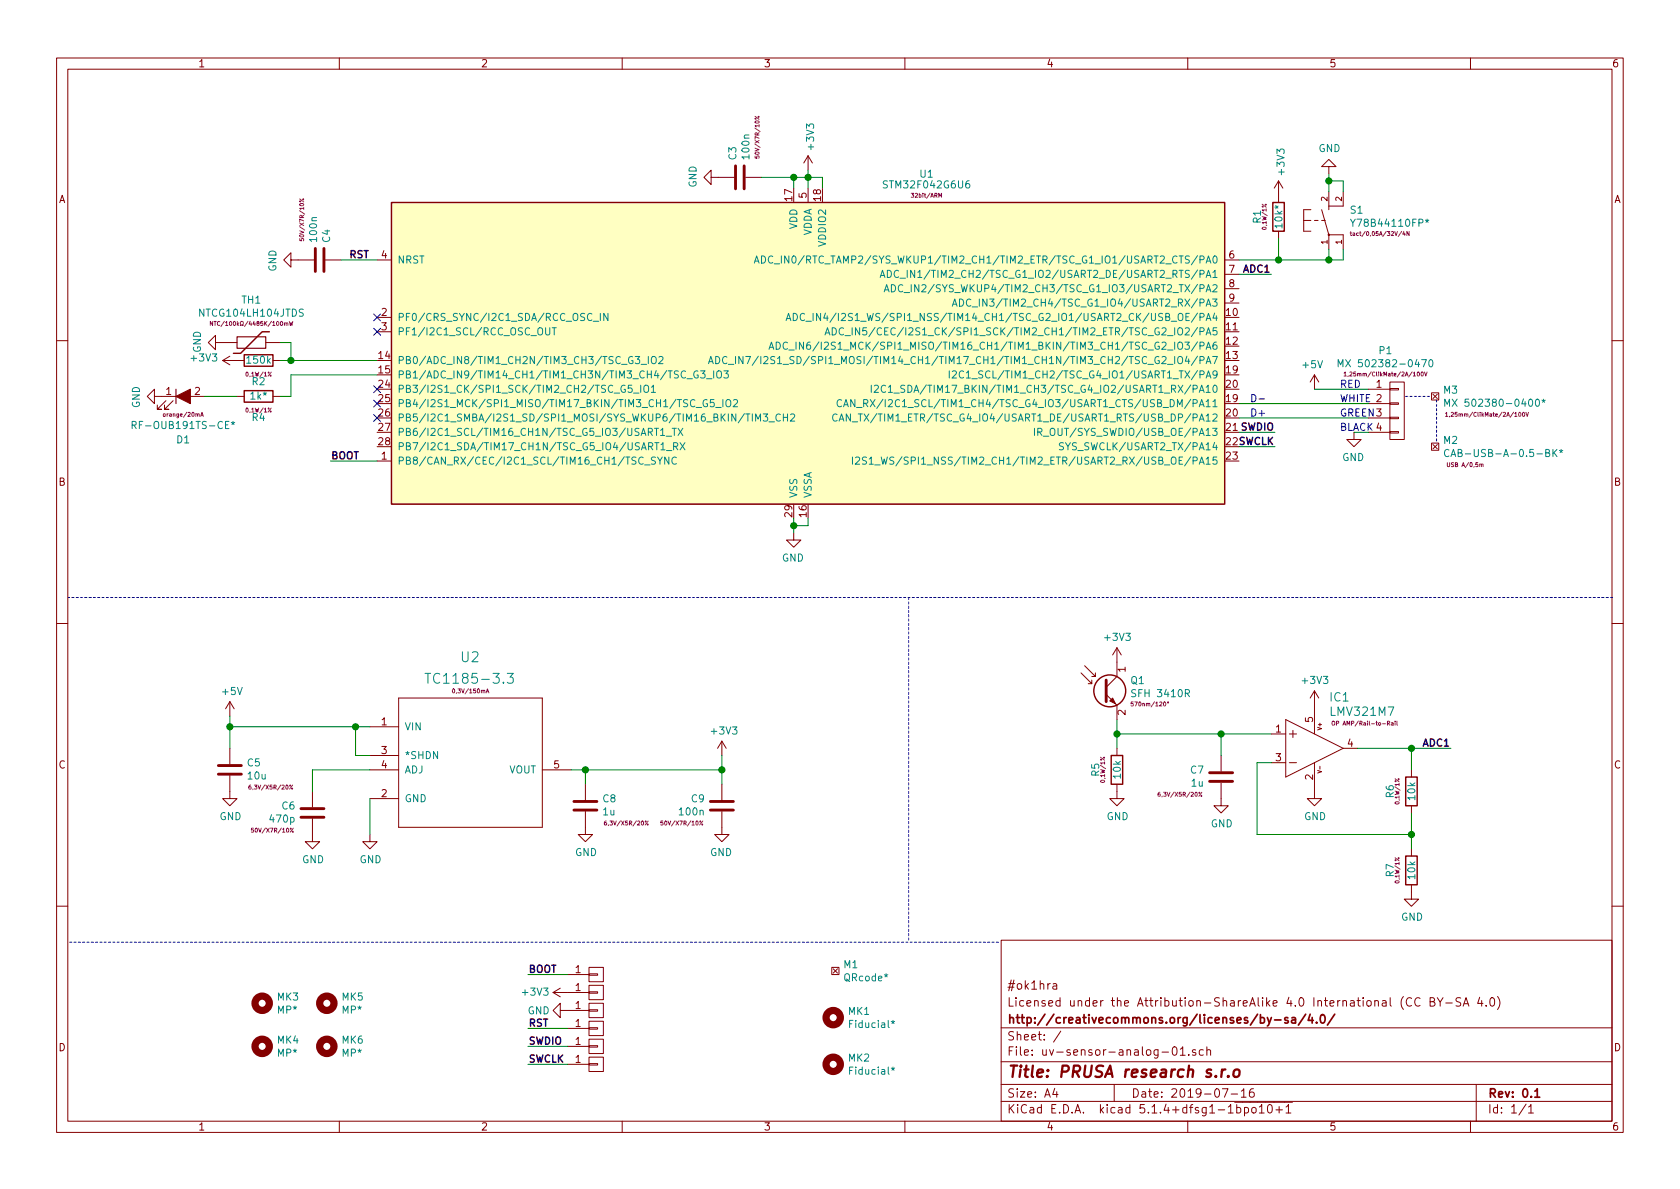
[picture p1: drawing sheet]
EESchema Schematic File Version 4
LIBS:uv-sensor-analog-01-cache
EELAYER 30 0
EELAYER END
$Descr A4 11693 8268
encoding utf-8
Sheet 1 1
Title "PRUSA research s.r.o"
Date "2019-07-16"
Rev "0.1"
Comp "http://creativecommons.org/licenses/by-sa/4.0/"
Comment1 "Licensed under the Attribution-ShareAlike 4.0 International (CC BY-SA 4.0)"
Comment2 "#ok1hra"
Comment3 ""
Comment4 ""
$EndDescr
Wire Wire Line
	3975 5350 4075 5350
Wire Wire Line
	4075 5350 5025 5350
Wire Wire Line
	5025 5350 5025 5250
Wire Wire Line
	4075 5450 4075 5350
Wire Wire Line
	5025 5450 5025 5350
Connection ~ 4075 5350
Connection ~ 5025 5350
Wire Wire Line
	7775 5000 7775 5100
Wire Wire Line
	7775 5100 8500 5100
Wire Wire Line
	7775 5100 7775 5200
Connection ~ 7775 5100
Wire Wire Line
	2575 5550 2575 5800
Wire Wire Line
	2575 5350 2175 5350
Wire Wire Line
	2175 5350 2175 5500
Wire Wire Line
	2475 5050 2575 5050
Wire Wire Line
	2475 5050 2475 5250
Wire Wire Line
	2475 5250 2575 5250
Wire Wire Line
	2475 5050 1600 5050
Wire Wire Line
	1600 5050 1600 4975
Wire Wire Line
	1600 5200 1600 5050
Connection ~ 2475 5050
Connection ~ 1600 5050
Wire Wire Line
	2625 2500 2025 2500
Wire Wire Line
	8850 5300 8750 5300
Wire Wire Line
	8750 5300 8750 5800
Wire Wire Line
	8750 5800 9825 5800
Wire Wire Line
	9825 5800 9825 5650
Wire Wire Line
	9825 5800 9825 5900
Connection ~ 9825 5800
Wire Wire Line
	9450 5200 9825 5200
Wire Wire Line
	9825 5200 10100 5200
Wire Wire Line
	9825 5350 9825 5200
Connection ~ 9825 5200
Wire Wire Line
	8625 1900 8850 1900
$Comp
L conn:CONN_01X01 U$1
U 1 1
P 4150 6775
F 0 "U$1" H 4150 6775 50  0001 C CNN
F 1 "TESTPOINTTESTPADSMD" H 4150 6775 50  0001 C CNN
F 2 "ok1hra:smd-point" H 4150 6775 50  0001 C CNN
F 3 "" H 4150 6775 50  0001 C CNN
	1    4150 6775
	1    0    0    -1  
$EndComp
$Comp
L uv-sensor-analog-01-rescue:LMV321?M7-uv-sensor-analog-eagle-import IC1
U 1 1
P 9150 5200
F 0 "IC1" H 9250 5525 59  0000 L BNN
F 1 "LMV321M7" H 9250 5425 59  0000 L BNN
F 2 "TO_SOT_Packages_SMD:SC-70-5" H 9150 5200 50  0001 C CNN
F 3 "" H 9150 5200 50  0001 C CNN
F 4 "OP AMP/Rail-to-Rail" H 9500 5375 28  0000 C CNN "req"
	1    9150 5200
	1    0    0    -1  
$EndComp
$Comp
L uv-sensor-analog-01-rescue:R-device-DLP-control-rescue-DLP-control-04-rescue-DLP-control-05-rescue-SL1-control-05b-rescue-SL-controller-06-rescue-SL-controller-06b-rescue-SL-controller-06c-rescue R2
U 1 1
P 1800 2500
F 0 "R2" V 1650 2500 50  0000 C CNN
F 1 "150k" V 1800 2500 50  0000 C CNN
F 2 "Resistors_SMD:R_0402" V 1730 2500 50  0001 C CNN
F 3 "" H 1800 2500 50  0000 C CNN
F 4 "0,1W/1%" V 1700 2500 28  0000 C CNN "req"
	1    1800 2500
	0    1    -1   0   
$EndComp
$Comp
L ok1hra:MEC M1
U 1 1
P 5800 6775
F 0 "M1" H 5868 6846 50  0000 L CNN
F 1 "QRcode*" H 5868 6755 50  0000 L CNN
F 2 "ok1hra:QR-code-8x8mm" H 5800 6775 50  0001 C CNN
F 3 "" H 5800 6775 50  0001 C CNN
	1    5800 6775
	1    0    0    -1  
$EndComp
$Comp
L mechanical:Mounting_Hole MK1
U 1 1
P 5800 7075
F 0 "MK1" H 5900 7121 50  0000 L CNN
F 1 "Fiducial*" H 5900 7030 50  0000 L CNN
F 2 "Fiducials:Fiducial_1mm_Dia_2.54mm_Outer_CopperBottom" H 5800 7075 60  0001 C CNN
F 3 "" H 5800 7075 60  0001 C CNN
	1    5800 7075
	1    0    0    -1  
$EndComp
$Comp
L mechanical:Mounting_Hole MK2
U 1 1
P 5800 7400
F 0 "MK2" H 5900 7446 50  0000 L CNN
F 1 "Fiducial*" H 5900 7355 50  0000 L CNN
F 2 "Fiducials:Fiducial_1mm_Dia_2.54mm_Outer_CopperBottom" H 5800 7400 60  0001 C CNN
F 3 "" H 5800 7400 60  0001 C CNN
	1    5800 7400
	1    0    0    -1  
$EndComp
$Comp
L conn:CONN_01X04 P1
U 1 1
P 9725 2850
F 0 "P1" H 9644 3271 50  0000 C CNN
F 1 "MX 502382-0470" H 9644 3180 50  0000 C CNN
F 2 "ok1hra:MX-502382-0470" H 9725 2850 50  0001 C CNN
F 3 "" H 9725 2850 50  0001 C CNN
F 4 "1,25mm/ClikMate/2A/100V" H 9644 3106 28  0000 C CNN "req"
	1    9725 2850
	1    0    0    -1  
$EndComp
Wire Wire Line
	9525 3000 9425 3000
Wire Wire Line
	9525 2700 9150 2700
$Comp
L power:+5V #PWR0101
U 1 1
P 9150 2700
F 0 "#PWR0101" H 9150 2550 50  0001 C CNN
F 1 "+5V" H 9165 2873 50  0000 C CNN
F 2 "" H 9150 2700 50  0000 C CNN
F 3 "" H 9150 2700 50  0000 C CNN
	1    9150 2700
	-1   0    0    -1  
$EndComp
$Comp
L power:+5V #PWR0102
U 1 1
P 1600 4975
F 0 "#PWR0102" H 1600 4825 50  0001 C CNN
F 1 "+5V" H 1615 5148 50  0000 C CNN
F 2 "" H 1600 4975 50  0000 C CNN
F 3 "" H 1600 4975 50  0000 C CNN
	1    1600 4975
	1    0    0    -1  
$EndComp
$Comp
L uv-sensor-analog-01-rescue:C-device-DLP-control-rescue-DLP-control-04-rescue-DLP-control-05-rescue-SL1-control-05b-rescue-SL-controller-06-rescue-SL-controller-06b-rescue-SL-controller-06c-rescue C5
U 1 1
P 1600 5350
F 0 "C5" H 1485 5304 50  0000 R CNN
F 1 "10u" H 1485 5395 50  0000 R CNN
F 2 "Capacitors_SMD:C_0603" H 1638 5200 50  0001 C CNN
F 3 "" H 1600 5350 50  0000 C CNN
F 4 "6,3V/X5R/20%" H 1475 5475 28  0000 R CNN "req"
	1    1600 5350
	-1   0    0    1   
$EndComp
$Comp
L power:GND #PWR0103
U 1 1
P 1600 5500
F 0 "#PWR0103" H 1600 5250 50  0001 C CNN
F 1 "GND" H 1605 5327 50  0000 C CNN
F 2 "" H 1600 5500 50  0000 C CNN
F 3 "" H 1600 5500 50  0000 C CNN
	1    1600 5500
	1    0    0    -1  
$EndComp
$Comp
L uv-sensor-analog-01-rescue:C-device-DLP-control-rescue-DLP-control-04-rescue-DLP-control-05-rescue-SL1-control-05b-rescue-SL-controller-06-rescue-SL-controller-06b-rescue-SL-controller-06c-rescue C6
U 1 1
P 2175 5650
F 0 "C6" H 2060 5604 50  0000 R CNN
F 1 "470p" H 2060 5695 50  0000 R CNN
F 2 "Capacitors_SMD:C_0402" H 2213 5500 50  0001 C CNN
F 3 "" H 2175 5650 50  0000 C CNN
F 4 "50V/X7R/10%" H 2050 5775 28  0000 R CNN "req"
	1    2175 5650
	1    0    0    1   
$EndComp
$Comp
L power:GND #PWR0104
U 1 1
P 2175 5800
F 0 "#PWR0104" H 2175 5550 50  0001 C CNN
F 1 "GND" H 2180 5627 50  0000 C CNN
F 2 "" H 2175 5800 50  0000 C CNN
F 3 "" H 2175 5800 50  0000 C CNN
	1    2175 5800
	1    0    0    -1  
$EndComp
$Comp
L power:GND #PWR0105
U 1 1
P 2575 5800
F 0 "#PWR0105" H 2575 5550 50  0001 C CNN
F 1 "GND" H 2580 5627 50  0000 C CNN
F 2 "" H 2575 5800 50  0000 C CNN
F 3 "" H 2575 5800 50  0000 C CNN
	1    2575 5800
	1    0    0    -1  
$EndComp
$Comp
L uv-sensor-analog-01-rescue:TC1187VCT713-uv-sensor-analog-eagle-import U2
U 1 1
P 3275 5150
F 0 "U2" H 3200 5700 69  0000 L BNN
F 1 "TC1185-3.3" H 2950 5550 69  0000 L BNN
F 2 "TO_SOT_Packages_SMD:SOT-23-5" H 3275 5150 50  0001 C CNN
F 3 "" H 3275 5150 50  0001 C CNN
F 4 "0,3V/150mA" H 3275 5500 28  0000 C CNN "req"
	1    3275 5150
	1    0    0    -1  
$EndComp
$Comp
L uv-sensor-analog-01-rescue:C-device-DLP-control-rescue-DLP-control-04-rescue-DLP-control-05-rescue-SL1-control-05b-rescue-SL-controller-06-rescue-SL-controller-06b-rescue-SL-controller-06c-rescue C8
U 1 1
P 4075 5600
F 0 "C8" H 3960 5554 50  0000 R CNN
F 1 "1u" H 3960 5645 50  0000 R CNN
F 2 "Capacitors_SMD:C_0402" H 4113 5450 50  0001 C CNN
F 3 "" H 4075 5600 50  0000 C CNN
F 4 "6,3V/X5R/20%" H 3950 5725 28  0000 R CNN "req"
	1    4075 5600
	-1   0    0    1   
$EndComp
$Comp
L power:GND #PWR0106
U 1 1
P 4075 5750
F 0 "#PWR0106" H 4075 5500 50  0001 C CNN
F 1 "GND" H 4080 5577 50  0000 C CNN
F 2 "" H 4075 5750 50  0000 C CNN
F 3 "" H 4075 5750 50  0000 C CNN
	1    4075 5750
	1    0    0    -1  
$EndComp
$Comp
L uv-sensor-analog-01-rescue:C-device-DLP-control-rescue-DLP-control-04-rescue-DLP-control-05-rescue-SL1-control-05b-rescue-SL-controller-06-rescue-SL-controller-06b-rescue-SL-controller-06c-rescue C9
U 1 1
P 5025 5600
F 0 "C9" H 4910 5554 50  0000 R CNN
F 1 "100n" H 4910 5645 50  0000 R CNN
F 2 "Capacitors_SMD:C_0402" H 5063 5450 50  0001 C CNN
F 3 "" H 5025 5600 50  0000 C CNN
F 4 "50V/X7R/10%" H 4900 5725 28  0000 R CNN "req"
	1    5025 5600
	1    0    0    1   
$EndComp
$Comp
L uv-sensor-analog-01-rescue:GND-power-DLP-control-rescue-DLP-control-04-rescue-DLP-control-05-rescue-SL1-control-05b-rescue-SL-controller-06-rescue-SL-controller-06b-rescue-SL-controller-06c-rescue #PWR0107
U 1 1
P 5025 5750
F 0 "#PWR0107" H 5025 5500 50  0001 C CNN
F 1 "GND" H 5030 5577 50  0000 C CNN
F 2 "" H 5025 5750 50  0000 C CNN
F 3 "" H 5025 5750 50  0000 C CNN
	1    5025 5750
	-1   0    0    -1  
$EndComp
$Comp
L power:+3V3 #PWR0108
U 1 1
P 5025 5250
F 0 "#PWR0108" H 5025 5100 50  0001 C CNN
F 1 "+3V3" H 5040 5423 50  0000 C CNN
F 2 "" H 5025 5250 50  0000 C CNN
F 3 "" H 5025 5250 50  0000 C CNN
	1    5025 5250
	1    0    0    -1  
$EndComp
$Comp
L power:+3V3 #PWR0109
U 1 1
P 1650 2500
F 0 "#PWR0109" H 1650 2350 50  0001 C CNN
F 1 "+3V3" V 1665 2628 50  0000 L CNN
F 2 "" H 1650 2500 50  0000 C CNN
F 3 "" H 1650 2500 50  0000 C CNN
	1    1650 2500
	0    -1   -1   0   
$EndComp
$Comp
L uv-sensor-analog-01-rescue:C-device-DLP-control-rescue-DLP-control-04-rescue-DLP-control-05-rescue-SL1-control-05b-rescue-SL-controller-06-rescue-SL-controller-06b-rescue-SL-controller-06c-rescue C3
U 1 1
P 5150 1225
F 0 "C3" H 5035 1179 50  0000 R CNN
F 1 "100n" H 5035 1270 50  0000 R CNN
F 2 "Capacitors_SMD:C_0402" H 5188 1075 50  0001 C CNN
F 3 "" H 5150 1225 50  0000 C CNN
F 4 "50V/X7R/10%" H 5025 1350 28  0000 R CNN "req"
	1    5150 1225
	0    1    1    0   
$EndComp
$Comp
L uv-sensor-analog-01-rescue:GND-power-DLP-control-rescue-DLP-control-04-rescue-DLP-control-05-rescue-SL1-control-05b-rescue-SL-controller-06-rescue-SL-controller-06b-rescue-SL-controller-06c-rescue #PWR0110
U 1 1
P 5000 1225
F 0 "#PWR0110" H 5000 975 50  0001 C CNN
F 1 "GND" H 5005 1052 50  0000 C CNN
F 2 "" H 5000 1225 50  0000 C CNN
F 3 "" H 5000 1225 50  0000 C CNN
	1    5000 1225
	0    1    -1   0   
$EndComp
$Comp
L uv-sensor-analog-01-rescue:GND-power-DLP-control-rescue-DLP-control-04-rescue-DLP-control-05-rescue-SL1-control-05b-rescue-SL-controller-06-rescue-SL-controller-06b-rescue-SL-controller-06c-rescue #PWR0111
U 1 1
P 1550 2375
F 0 "#PWR0111" H 1550 2125 50  0001 C CNN
F 1 "GND" H 1555 2202 50  0000 C CNN
F 2 "" H 1550 2375 50  0000 C CNN
F 3 "" H 1550 2375 50  0000 C CNN
	1    1550 2375
	0    1    -1   0   
$EndComp
Wire Wire Line
	1950 2375 2025 2375
Wire Wire Line
	2025 2375 2025 2500
Connection ~ 2025 2500
Wire Wire Line
	2025 2500 1950 2500
$Comp
L uv-sensor-analog-01-rescue:C-device-DLP-control-rescue-DLP-control-04-rescue-DLP-control-05-rescue-SL1-control-05b-rescue-SL-controller-06-rescue-SL-controller-06b-rescue-SL-controller-06c-rescue C4
U 1 1
P 2225 1800
F 0 "C4" H 2110 1754 50  0000 R CNN
F 1 "100n" H 2110 1845 50  0000 R CNN
F 2 "Capacitors_SMD:C_0402" H 2263 1650 50  0001 C CNN
F 3 "" H 2225 1800 50  0000 C CNN
F 4 "50V/X7R/10%" H 2100 1925 28  0000 R CNN "req"
	1    2225 1800
	0    -1   1    0   
$EndComp
$Comp
L uv-sensor-analog-01-rescue:GND-power-DLP-control-rescue-DLP-control-04-rescue-DLP-control-05-rescue-SL1-control-05b-rescue-SL-controller-06-rescue-SL-controller-06b-rescue-SL-controller-06c-rescue #PWR0112
U 1 1
P 2075 1800
F 0 "#PWR0112" H 2075 1550 50  0001 C CNN
F 1 "GND" H 2080 1627 50  0000 C CNN
F 2 "" H 2075 1800 50  0000 C CNN
F 3 "" H 2075 1800 50  0000 C CNN
	1    2075 1800
	0    1    1    0   
$EndComp
Text Label 2575 1800 2    50   ~ 10
RST
$Comp
L power:+3V3 #PWR0113
U 1 1
P 5625 1175
F 0 "#PWR0113" H 5625 1025 50  0001 C CNN
F 1 "+3V3" V 5640 1303 50  0000 L CNN
F 2 "" H 5625 1175 50  0000 C CNN
F 3 "" H 5625 1175 50  0000 C CNN
	1    5625 1175
	1    0    0    -1  
$EndComp
Text Label 8850 1900 2    50   ~ 10
ADC1
$Comp
L power:GND #PWR0116
U 1 1
P 9425 3000
F 0 "#PWR0116" H 9425 2750 50  0001 C CNN
F 1 "GND" H 9430 2827 50  0000 C CNN
F 2 "" H 9425 3000 50  0000 C CNN
F 3 "" H 9425 3000 50  0000 C CNN
	1    9425 3000
	-1   0    0    -1  
$EndComp
$Comp
L uv-sensor-analog-01-rescue:R-device-DLP-control-rescue-DLP-control-04-rescue-DLP-control-05-rescue-SL1-control-05b-rescue-SL-controller-06-rescue-SL-controller-06b-rescue-SL-controller-06c-rescue R4
U 1 1
P 1800 2750
F 0 "R4" V 1650 2750 50  0000 C CNN
F 1 "1k*" V 1800 2750 50  0000 C CNN
F 2 "Resistors_SMD:R_0402" V 1730 2750 50  0001 C CNN
F 3 "" H 1800 2750 50  0000 C CNN
F 4 "0,1W/1%" V 1700 2750 28  0000 C CNN "req"
	1    1800 2750
	0    -1   -1   0   
$EndComp
$Comp
L device:LED_ALT D1
U 1 1
P 1275 2750
F 0 "D1" H 1275 2450 50  0000 C CNN
F 1 "RF-OUB191TS-CE*" H 1275 2550 50  0000 C CNN
F 2 "Diodes_SMD:D_0603" H 1275 2750 50  0001 C CNN
F 3 "" H 1275 2750 50  0001 C CNN
F 4 "orange/20mA" H 1275 2625 28  0000 C CNN "req"
	1    1275 2750
	1    0    0    -1  
$EndComp
Wire Wire Line
	1650 2750 1425 2750
$Comp
L uv-sensor-analog-01-rescue:GND-power-DLP-control-rescue-DLP-control-04-rescue-DLP-control-05-rescue-SL1-control-05b-rescue-SL-controller-06-rescue-SL-controller-06b-rescue-SL-controller-06c-rescue #PWR0119
U 1 1
P 1125 2750
F 0 "#PWR0119" H 1125 2500 50  0001 C CNN
F 1 "GND" H 1130 2577 50  0000 C CNN
F 2 "" H 1125 2750 50  0000 C CNN
F 3 "" H 1125 2750 50  0000 C CNN
	1    1125 2750
	0    1    1    0   
$EndComp
$Comp
L ok1hra:TACT-SW2 S1
U 1 1
P 9250 1525
F 0 "S1" H 9394 1599 50  0000 L CNN
F 1 "Y78B44110FP*" H 9394 1508 50  0000 L CNN
F 2 "Buttons_Switches_SMD:SW_SPST_KMR2" V 9450 1525 50  0001 C CNN
F 3 "" H 9250 1525 60  0001 C CNN
F 4 "tact/0,05A/32V/4N" H 9394 1434 28  0000 L CNN "req"
	1    9250 1525
	1    0    0    -1  
$EndComp
$Comp
L uv-sensor-analog-01-rescue:R-device-DLP-control-rescue-DLP-control-04-rescue-DLP-control-05-rescue-SL1-control-05b-rescue-SL-controller-06-rescue-SL-controller-06b-rescue-SL-controller-06c-rescue R1
U 1 1
P 8900 1500
F 0 "R1" V 8750 1500 50  0000 C CNN
F 1 "10k*" V 8900 1500 50  0000 C CNN
F 2 "Resistors_SMD:R_0402" V 8830 1500 50  0001 C CNN
F 3 "" H 8900 1500 50  0000 C CNN
F 4 "0,1W/1%" V 8800 1500 28  0000 C CNN "req"
	1    8900 1500
	1    0    0    1   
$EndComp
$Comp
L power:+3V3 #PWR0121
U 1 1
P 8900 1350
F 0 "#PWR0121" H 8900 1200 50  0001 C CNN
F 1 "+3V3" V 8915 1478 50  0000 L CNN
F 2 "" H 8900 1350 50  0000 C CNN
F 3 "" H 8900 1350 50  0000 C CNN
	1    8900 1350
	1    0    0    -1  
$EndComp
$Comp
L uv-sensor-analog-01-rescue:GND-power-DLP-control-rescue-DLP-control-04-rescue-DLP-control-05-rescue-SL1-control-05b-rescue-SL-controller-06-rescue-SL-controller-06b-rescue-SL-controller-06c-rescue #PWR0122
U 1 1
P 9250 1200
F 0 "#PWR0122" H 9250 950 50  0001 C CNN
F 1 "GND" H 9255 1027 50  0000 C CNN
F 2 "" H 9250 1200 50  0000 C CNN
F 3 "" H 9250 1200 50  0000 C CNN
	1    9250 1200
	1    0    0    1   
$EndComp
Wire Wire Line
	9250 1200 9250 1250
Wire Wire Line
	9250 1250 9350 1250
Wire Wire Line
	9350 1250 9350 1325
Connection ~ 9250 1250
Wire Wire Line
	9250 1250 9250 1325
Wire Wire Line
	8900 1650 8900 1800
$Comp
L power:+3V3 #PWR0123
U 1 1
P 9150 4900
F 0 "#PWR0123" H 9150 4750 50  0001 C CNN
F 1 "+3V3" H 9050 5075 50  0000 L CNN
F 2 "" H 9150 4900 50  0000 C CNN
F 3 "" H 9150 4900 50  0000 C CNN
	1    9150 4900
	1    0    0    -1  
$EndComp
$Comp
L power:GND #PWR0124
U 1 1
P 9150 5500
F 0 "#PWR0124" H 9150 5250 50  0001 C CNN
F 1 "GND" H 9155 5327 50  0000 C CNN
F 2 "" H 9150 5500 50  0000 C CNN
F 3 "" H 9150 5500 50  0000 C CNN
	1    9150 5500
	1    0    0    -1  
$EndComp
$Comp
L uv-sensor-analog-01-rescue:R-device-DLP-control-rescue-DLP-control-04-rescue-DLP-control-05-rescue-SL1-control-05b-rescue-SL-controller-06-rescue-SL-controller-06b-rescue-SL-controller-06c-rescue R6
U 1 1
P 9825 5500
F 0 "R6" V 9675 5500 50  0000 C CNN
F 1 "10k" V 9825 5500 50  0000 C CNN
F 2 "Resistors_SMD:R_0402" V 9755 5500 50  0001 C CNN
F 3 "" H 9825 5500 50  0000 C CNN
F 4 "0,1W/1%" V 9725 5500 28  0000 C CNN "req"
	1    9825 5500
	1    0    0    1   
$EndComp
$Comp
L uv-sensor-analog-01-rescue:R-device-DLP-control-rescue-DLP-control-04-rescue-DLP-control-05-rescue-SL1-control-05b-rescue-SL-controller-06-rescue-SL-controller-06b-rescue-SL-controller-06c-rescue R7
U 1 1
P 9825 6050
F 0 "R7" V 9675 6050 50  0000 C CNN
F 1 "10k" V 9825 6050 50  0000 C CNN
F 2 "Resistors_SMD:R_0402" V 9755 6050 50  0001 C CNN
F 3 "" H 9825 6050 50  0000 C CNN
F 4 "0,1W/1%" V 9725 6050 28  0000 C CNN "req"
	1    9825 6050
	1    0    0    1   
$EndComp
$Comp
L power:GND #PWR0125
U 1 1
P 9825 6200
F 0 "#PWR0125" H 9825 5950 50  0001 C CNN
F 1 "GND" H 9830 6027 50  0000 C CNN
F 2 "" H 9825 6200 50  0000 C CNN
F 3 "" H 9825 6200 50  0000 C CNN
	1    9825 6200
	1    0    0    -1  
$EndComp
$Comp
L uv-sensor-analog-01-rescue:R-device-DLP-control-rescue-DLP-control-04-rescue-DLP-control-05-rescue-SL1-control-05b-rescue-SL-controller-06-rescue-SL-controller-06b-rescue-SL-controller-06c-rescue R5
U 1 1
P 7775 5350
F 0 "R5" V 7625 5350 50  0000 C CNN
F 1 "10k" V 7775 5350 50  0000 C CNN
F 2 "Resistors_SMD:R_0402" V 7705 5350 50  0001 C CNN
F 3 "" H 7775 5350 50  0000 C CNN
F 4 "0,1W/1%" V 7675 5350 28  0000 C CNN "req"
	1    7775 5350
	1    0    0    1   
$EndComp
$Comp
L power:GND #PWR0126
U 1 1
P 7775 5500
F 0 "#PWR0126" H 7775 5250 50  0001 C CNN
F 1 "GND" H 7780 5327 50  0000 C CNN
F 2 "" H 7775 5500 50  0000 C CNN
F 3 "" H 7775 5500 50  0000 C CNN
	1    7775 5500
	1    0    0    -1  
$EndComp
$Comp
L power:GND #PWR0127
U 1 1
P 8500 5550
F 0 "#PWR0127" H 8500 5300 50  0001 C CNN
F 1 "GND" H 8505 5377 50  0000 C CNN
F 2 "" H 8500 5550 50  0000 C CNN
F 3 "" H 8500 5550 50  0000 C CNN
	1    8500 5550
	1    0    0    -1  
$EndComp
Wire Wire Line
	8500 5250 8500 5100
Connection ~ 8500 5100
Wire Wire Line
	8500 5100 8850 5100
$Comp
L power:+3V3 #PWR0128
U 1 1
P 7775 4600
F 0 "#PWR0128" H 7775 4450 50  0001 C CNN
F 1 "+3V3" H 7675 4775 50  0000 L CNN
F 2 "" H 7775 4600 50  0000 C CNN
F 3 "" H 7775 4600 50  0000 C CNN
	1    7775 4600
	1    0    0    -1  
$EndComp
$Comp
L uv-sensor-analog-01-rescue:C-device-DLP-control-rescue-DLP-control-04-rescue-DLP-control-05-rescue-SL1-control-05b-rescue-SL-controller-06-rescue-SL-controller-06b-rescue-SL-controller-06c-rescue C7
U 1 1
P 8500 5400
F 0 "C7" H 8385 5354 50  0000 R CNN
F 1 "1u" H 8385 5445 50  0000 R CNN
F 2 "Capacitors_SMD:C_0402" H 8538 5250 50  0001 C CNN
F 3 "" H 8500 5400 50  0000 C CNN
F 4 "6,3V/X5R/20%" H 8375 5525 28  0000 R CNN "req"
	1    8500 5400
	1    0    0    1   
$EndComp
$Comp
L device:Q_Photo_NPN Q1
U 1 1
P 7675 4800
F 0 "Q1" H 7866 4874 50  0000 L CNN
F 1 "SFH 3410R" H 7866 4783 50  0000 L CNN
F 2 "ok1hra:Phototransistor_SFH3410R-2" H 7875 4900 50  0001 C CNN
F 3 "" H 7675 4800 50  0001 C CNN
F 4 "570nm/120°" H 7866 4709 28  0000 L CNN "req"
	1    7675 4800
	1    0    0    -1  
$EndComp
$Comp
L conn:CONN_01X01 U$2
U 1 1
P 4150 6900
F 0 "U$2" H 4150 6900 50  0001 C CNN
F 1 "TESTPOINTTESTPADSMD" H 4150 6900 50  0001 C CNN
F 2 "ok1hra:smd-point" H 4150 6900 50  0001 C CNN
F 3 "" H 4150 6900 50  0001 C CNN
	1    4150 6900
	1    0    0    -1  
$EndComp
$Comp
L conn:CONN_01X01 U$3
U 1 1
P 4150 7025
F 0 "U$3" H 4150 7025 50  0001 C CNN
F 1 "TESTPOINTTESTPADSMD" H 4150 7025 50  0001 C CNN
F 2 "ok1hra:smd-point" H 4150 7025 50  0001 C CNN
F 3 "" H 4150 7025 50  0001 C CNN
	1    4150 7025
	1    0    0    -1  
$EndComp
$Comp
L power:+3V3 #PWR0129
U 1 1
P 3950 6900
F 0 "#PWR0129" H 3950 6750 50  0001 C CNN
F 1 "+3V3" V 3950 7125 50  0000 C CNN
F 2 "" H 3950 6900 50  0000 C CNN
F 3 "" H 3950 6900 50  0000 C CNN
	1    3950 6900
	0    -1   -1   0   
$EndComp
$Comp
L power:GND #PWR0130
U 1 1
P 3950 7025
F 0 "#PWR0130" H 3950 6775 50  0001 C CNN
F 1 "GND" V 3950 6825 50  0000 C CNN
F 2 "" H 3950 7025 50  0000 C CNN
F 3 "" H 3950 7025 50  0000 C CNN
	1    3950 7025
	0    1    1    0   
$EndComp
$Comp
L conn:CONN_01X01 U$4
U 1 1
P 4150 7150
F 0 "U$4" H 4150 7150 50  0001 C CNN
F 1 "TESTPOINTTESTPADSMD" H 4150 7150 50  0001 C CNN
F 2 "ok1hra:smd-point" H 4150 7150 50  0001 C CNN
F 3 "" H 4150 7150 50  0001 C CNN
	1    4150 7150
	1    0    0    -1  
$EndComp
$Comp
L conn:CONN_01X01 U$5
U 1 1
P 4150 7275
F 0 "U$5" H 4150 7275 50  0001 C CNN
F 1 "TESTPOINTTESTPADSMD" H 4150 7275 50  0001 C CNN
F 2 "ok1hra:smd-point" H 4150 7275 50  0001 C CNN
F 3 "" H 4150 7275 50  0001 C CNN
	1    4150 7275
	1    0    0    -1  
$EndComp
$Comp
L conn:CONN_01X01 U$6
U 1 1
P 4150 7400
F 0 "U$6" H 4150 7400 50  0001 C CNN
F 1 "TESTPOINTTESTPADSMD" H 4150 7400 50  0001 C CNN
F 2 "ok1hra:smd-point" H 4150 7400 50  0001 C CNN
F 3 "" H 4150 7400 50  0001 C CNN
	1    4150 7400
	1    0    0    -1  
$EndComp
Text Label 3675 7150 0    50   ~ 10
RST
Wire Wire Line
	3950 7150 3675 7150
Wire Wire Line
	3950 7275 3675 7275
Wire Wire Line
	3950 7400 3675 7400
Text Label 3675 7275 0    50   ~ 10
SWDIO
Text Label 3675 7400 0    50   ~ 10
SWCLK
Text Label 3675 6775 0    50   ~ 10
BOOT
Wire Wire Line
	3950 6775 3675 6775
Text Label 2300 3200 0    50   ~ 10
BOOT
Wire Wire Line
	2625 3200 2300 3200
$Comp
L device:Thermistor TH1
U 1 1
P 1750 2375
F 0 "TH1" V 1452 2375 50  0000 C CNN
F 1 "NTCG104LH104JTDS" V 1543 2375 50  0000 C CNN
F 2 "Resistors_SMD:R_0402" H 1855 2313 50  0001 L CNN
F 3 "" H 1750 2375 50  0001 C CNN
F 4 "NTC/100kΩ/4485K/100mW" V 1617 2375 28  0000 C CNN "req"
	1    1750 2375
	0    1    1    0   
$EndComp
Wire Wire Line
	8900 1800 9250 1800
Wire Wire Line
	9350 1800 9350 1725
Wire Wire Line
	9250 1725 9250 1800
Connection ~ 9250 1800
Wire Wire Line
	9250 1800 9350 1800
Wire Wire Line
	2625 1800 2375 1800
Text Label 8875 3100 2    50   ~ 10
SWCLK
Text Label 8875 3000 2    50   ~ 10
SWDIO
$Comp
L stm32:STM32F042G6Ux U1
U 1 1
P 5625 2500
F 0 "U1" H 6450 3800 50  0000 C CNN
F 1 "STM32F042G6U6" H 6450 3725 50  0000 C CNN
F 2 "ok1hra:UFQFPN-28" H 5625 2500 50  0001 C CNN
F 3 "" H 5625 2500 50  0001 C CNN
F 4 "32bit/ARM" H 6450 3650 28  0000 C CNN "req"
	1    5625 2500
	1    0    0    -1  
$EndComp
Wire Wire Line
	8625 3100 8875 3100
Wire Wire Line
	8625 3000 8875 3000
Wire Wire Line
	8625 1800 8900 1800
Connection ~ 8900 1800
Wire Wire Line
	5625 1175 5625 1225
Wire Wire Line
	5625 1225 5525 1225
Wire Wire Line
	5525 1225 5525 1300
Wire Wire Line
	5625 1225 5725 1225
Wire Wire Line
	5725 1225 5725 1300
Connection ~ 5625 1225
Wire Wire Line
	5625 1300 5625 1225
Wire Wire Line
	5300 1225 5525 1225
Connection ~ 5525 1225
$Comp
L uv-sensor-analog-01-rescue:GND-power-DLP-control-rescue-DLP-control-04-rescue-DLP-control-05-rescue-SL1-control-05b-rescue-SL-controller-06-rescue-SL-controller-06b-rescue-SL-controller-06c-rescue #PWR0114
U 1 1
P 5525 3700
F 0 "#PWR0114" H 5525 3450 50  0001 C CNN
F 1 "GND" H 5530 3527 50  0000 C CNN
F 2 "" H 5525 3700 50  0000 C CNN
F 3 "" H 5525 3700 50  0000 C CNN
	1    5525 3700
	-1   0    0    -1  
$EndComp
Wire Wire Line
	5525 3600 5525 3650
Wire Wire Line
	5525 3650 5625 3650
Wire Wire Line
	5625 3650 5625 3600
Connection ~ 5525 3650
Wire Wire Line
	5525 3650 5525 3700
Wire Wire Line
	1950 2750 2025 2750
Wire Wire Line
	2025 2750 2025 2600
Wire Wire Line
	2025 2600 2625 2600
NoConn ~ 2625 2200
NoConn ~ 2625 2300
NoConn ~ 2625 2700
NoConn ~ 2625 2800
NoConn ~ 2625 2900
Wire Wire Line
	8625 2800 9525 2800
$Comp
L mechanical:Mounting_Hole MK3
U 1 1
P 1825 6975
F 0 "MK3" H 1925 7021 50  0000 L CNN
F 1 "MP*" H 1925 6930 50  0000 L CNN
F 2 "Mounting_Holes:MountingHole_2.2mm_M2" H 1825 6975 60  0001 C CNN
F 3 "" H 1825 6975 60  0001 C CNN
	1    1825 6975
	1    0    0    -1  
$EndComp
$Comp
L mechanical:Mounting_Hole MK4
U 1 1
P 1825 7275
F 0 "MK4" H 1925 7321 50  0000 L CNN
F 1 "MP*" H 1925 7230 50  0000 L CNN
F 2 "Mounting_Holes:MountingHole_2.2mm_M2" H 1825 7275 60  0001 C CNN
F 3 "" H 1825 7275 60  0001 C CNN
	1    1825 7275
	1    0    0    -1  
$EndComp
$Comp
L mechanical:Mounting_Hole MK5
U 1 1
P 2275 6975
F 0 "MK5" H 2375 7021 50  0000 L CNN
F 1 "MP*" H 2375 6930 50  0000 L CNN
F 2 "Mounting_Holes:MountingHole_2.2mm_M2" H 2275 6975 60  0001 C CNN
F 3 "" H 2275 6975 60  0001 C CNN
	1    2275 6975
	1    0    0    -1  
$EndComp
$Comp
L mechanical:Mounting_Hole MK6
U 1 1
P 2275 7275
F 0 "MK6" H 2375 7321 50  0000 L CNN
F 1 "MP*" H 2375 7230 50  0000 L CNN
F 2 "Mounting_Holes:MountingHole_2.2mm_M2" H 2275 7275 60  0001 C CNN
F 3 "" H 2275 7275 60  0001 C CNN
	1    2275 7275
	1    0    0    -1  
$EndComp
$Comp
L ok1hra:MEC M2
U 1 1
P 9975 3125
F 0 "M2" H 10043 3196 50  0000 L CNN
F 1 "CAB-USB-A-0.5-BK*" H 10043 3105 50  0000 L CNN
F 2 "" H 9975 3125 50  0001 C CNN
F 3 "" H 9975 3125 50  0001 C CNN
F 4 "USB A/0,5m" H 10200 3025 28  0000 C CNN "req"
	1    9975 3125
	1    0    0    -1  
$EndComp
Wire Wire Line
	8625 2900 9525 2900
$Comp
L ok1hra:MEC M3
U 1 1
P 9975 2775
F 0 "M3" H 10043 2846 50  0000 L CNN
F 1 "MX 502380-0400*" H 10043 2755 50  0000 L CNN
F 2 "" H 9975 2775 50  0001 C CNN
F 3 "" H 9975 2775 50  0001 C CNN
F 4 "1,25mm/ClikMate/2A/100V" H 10350 2675 28  0000 C CNN "req"
	1    9975 2775
	1    0    0    -1  
$EndComp
Wire Notes Line
	9950 2750 9775 2750
Wire Notes Line
	10000 2775 10000 3075
Text Notes 9325 2700 0    50   ~ 0
RED
Text Notes 9325 3000 0    50   ~ 0
BLACK
Text Notes 8700 2800 0    50   ~ 0
D-
Text Notes 8700 2900 0    50   ~ 0
D+
Text Notes 9325 2800 0    50   ~ 0
WHITE
Text Notes 9325 2900 0    50   ~ 0
GREEN
Text Label 10100 5200 2    50   ~ 10
ADC1
Wire Notes Line
	6950 6550 475  6550
Wire Notes Line
	11225 4150 475  4150
Wire Notes Line
	6325 4150 6325 6550
$EndSCHEMATC
